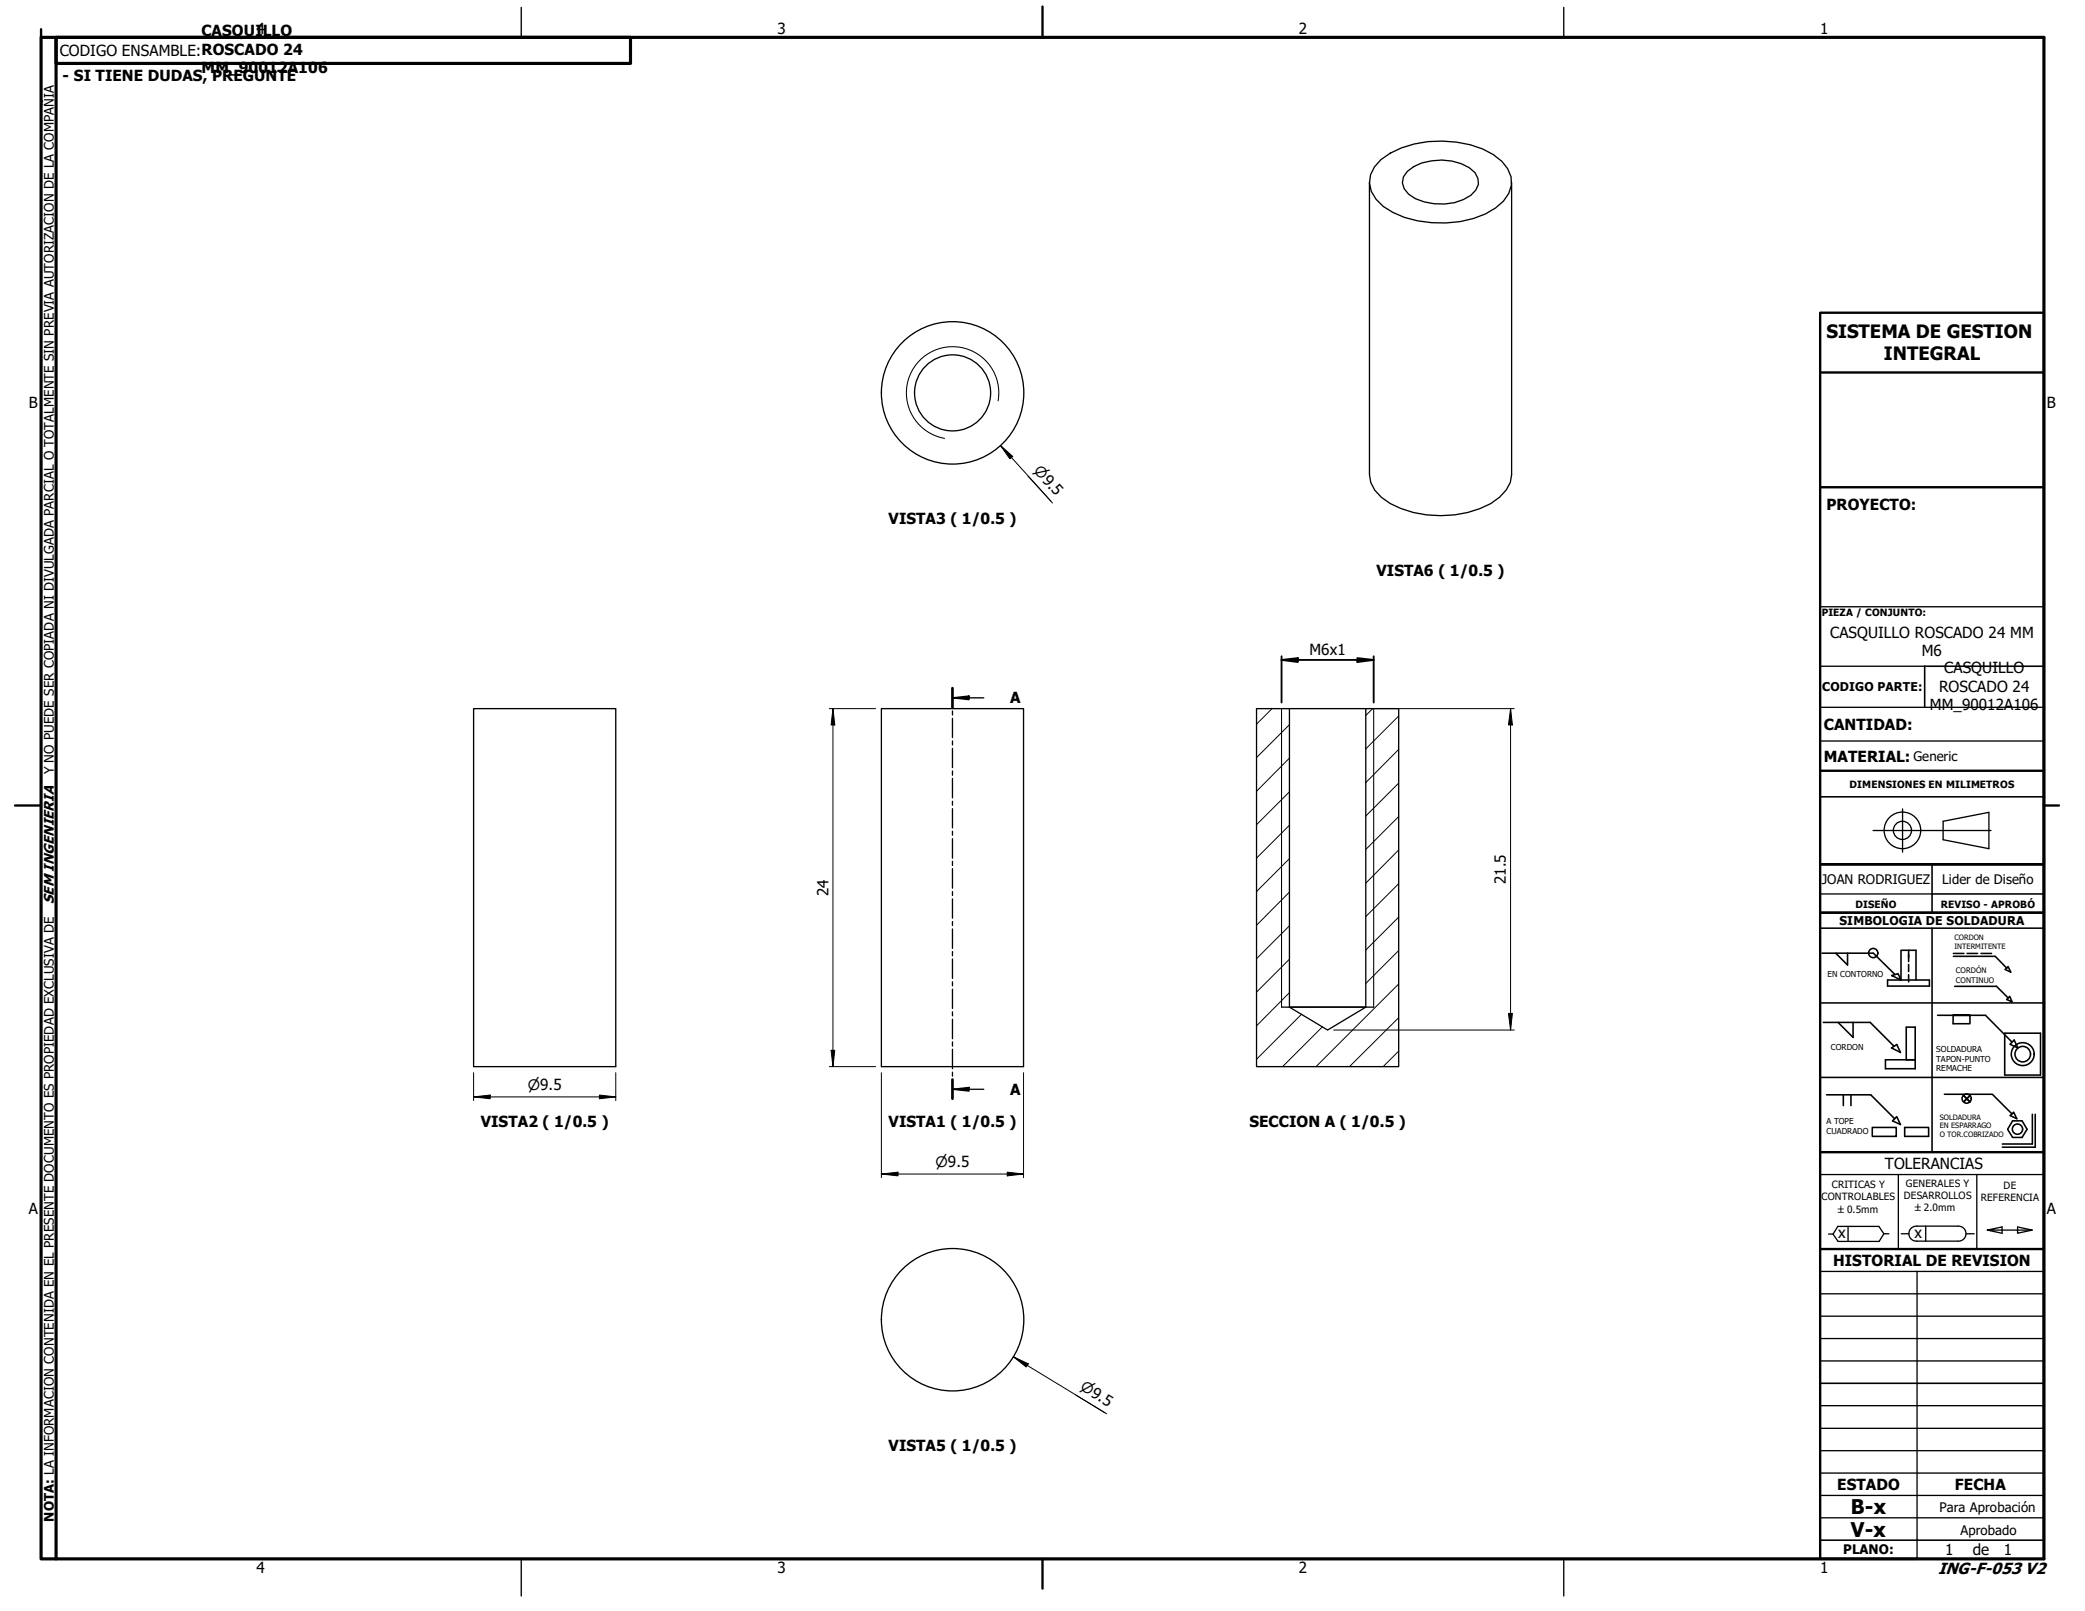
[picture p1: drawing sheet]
<svg xmlns="http://www.w3.org/2000/svg" width="279mm" height="216mm" viewBox="0 0 279 216" stroke-linecap="round" stroke-linejoin="round" font-family="sans-serif">
<!-- layer: Hatch (ISO) -->
<g fill="none" stroke="#000" stroke-width=".13">
<path d="M170.5 95l-2.1 2M172.8 97.1l-4.4 4.4M183.9 95l-.9 .9M187.4 96l-4.4 4.4M172.8 119.6l-4.4 4.4M172.8 115.1l-4.4 4.4M172.8 110.6l-4.4 4.4M172.8 106.1l-4.4 4.4M172.8 101.6l-4.4 4.4M187.4 118.4l-4.4 4.4M187.4 113.9l-4.4 4.5M187.4 109.4l-4.4 4.4"/>
<path d="M187.4 105l-4.4 4.4M187.4 100.4l-4.4 4.5M172.8 133l-4.4 4.5M172.8 128.6l-4.4 4.4M172.8 124.1l-4.4 4.4M174.4 135.9l-6 6.1M177.2 137.6l-5.3 5.3M187.4 136.4l-6.6 6.5M187.4 131.9l-11 11M187.4 127.4l-4.4 4.4M187.4 122.9l-4.4 4.4M187.4 140.9l-2.1 2"/>
</g>
<!-- layer: Visible (ISO) -->
<g fill="none" stroke="#000" stroke-width=".18">
<path d="M183.5 24.4v39.2a4.7 4.7 0 0 0 2.8 3.9 14.8 14.8 0 0 0 13.5 0 4.9 4.9 0 0 0 2.8-3.9v-39.2M185.1 21.4a13.5 13.5 0 0 1 10.1-2.4 10.6 10.6 0 0 1 6.1 2.6 3.6 3.6 0 0 1 .2 5.4 10.1 10.1 0 0 1-5.8 2.7 14.2 14.2 0 0 1-10.4-2 3.8 3.8 0 0 1-1.1-5.3zM188.6 23a6.5 6.5 0 0 1 4.6-1.6 6.2 6.2 0 0 1 4.5 1.7 1.98 1.98 0 0 1-.6 3.1 7.5 7.5 0 0 1-8.3-.2 1.94 1.94 0 0 1-.2-3zM63.5 95h19v47.9h-19zM118.1 95h19.1v47.9h-19.1zM168.4 95h4.4v40l5.1 3 5.1-3v-40h4.4v47.9h-19zM172.8 95h10.2M243.9 89.3h14M243.9 81.3h30M243.9 94.8h30M243.9 99.3h30M243.9 119.8h15"/>
<path d="M171.7 135h12.4M243.9 179.4h30M243.9 176.4h30M243.9 173.4h30M243.9 170.4h30M247.6 164.4v2M252.4 165.3l-.6 1.1h-5.5l-.7-1h-.6M253.1 165.3h-.7l-.6-.9h-5.5l-.7 1M254.8 165.3h1M256.9 166.3h5.5M256.9 164.3h5.5M256.9 164.3a1.01 1.01 0 0 0-1.1 1 1.01 1.01 0 0 0 1.1 1"/>
<path d="M256.9 170.4v38.5M258.1 164.3v2M262.4 164.3a1.01 1.01 0 0 1 1.1 1 1.01 1.01 0 0 1-1.1 1M263.5 165.3h1M266.3 164.9l2 .4v-.9l-2 .5h6M270.4 164.4l1.9 .5-1.9 .4zM243.9 182.4h30"/>
<circle cx="127.7" cy="52.7" r="5.1"/>
<circle cx="127.7" cy="52.7" r="9.5"/>
<circle cx="127.7" cy="176.9" r="9.5"/>
</g>
<!-- layer: Visible Narrow (ISO) -->
<path d="M133.7 53.7a6.2 6.2 0 0 0-5-7.1 6.2 6.2 0 0 0-7.1 5 6.2 6.2 0 0 0 5 7.1M171.7 95v40M184.1 95v40" fill="none" stroke="#000" stroke-width=".14"/>
<!-- layer: Section Line (ISO) -->
<g fill="none" stroke="#000" stroke-width=".18">
<path d="M127.6 93.5l2.3-.2v.5zM127.6 92.2v2.6M127.6 95.3v.5M127.6 96.3v2.5M127.6 99.3v.5M127.6 93.5h4.2M127.6 100.3v2.6M127.6 103.3v.6M127.6 104.3v2.6M127.6 107.4v.5M127.6 108.4v2.5M127.6 111.4v.5"/>
<path d="M127.6 112.4v2.6M127.6 115.4v.6M127.6 116.4v2.6M127.6 119.5v.5M127.6 120.5v2.5M127.6 123.5v.5M127.6 124.5v2.6M127.6 127.5v.6M127.6 128.5v2.6M127.6 131.6v.5M127.6 132.6v2.5M127.6 135.6v.5"/>
<path d="M127.6 136.6v2.6M127.6 139.6v.6M127.6 146l2.3-.3v.5zM127.6 140.6v2.6M127.6 143.7v.5M127.6 144.7v2.5M127.6 146h4.2"/>
</g>
<path d="M127.6 92.2v2.6M127.6 144.7v2.5" fill="none" stroke="#000" stroke-width=".35"/>
<path d="M127.6 93.5l2.3-.2v.5zM127.6 146l2.3-.3v.5z" fill="#000"/>
<!-- layer: Border (ANSI) -->
<path d="M5.5 5h268.4v203.9h-268.4zM7.5 5h77v3.5h-77zM7.5 5v203.9" fill="none" stroke="#000" stroke-width=".42"/>
<!-- layer: Border (ISO) -->
<path d="M5.5 3.9v1.1M139.7 .9v4.1M2 107.9h3.5M273.9 107.9h2M139.7 208.9v4" fill="none" stroke="#000" stroke-width=".32"/>
<!-- layer: Border (ANSI) -->
<path d="M69.8 1v4M209.5 1v4M69.8 208.9v5M209.5 208.9v5" fill="none" stroke="#000" stroke-width=".18"/>
<!-- layer: Title (ISO) -->
<path d="M243.9 49.9h30M243.9 65.3v-23.4h30v164.5M243.9 65.3v57M243.9 65.3h30M243.9 103.3h30M273.9 115.8h-30h30M243.9 122.3v32.1h30M243.9 122.3h30M243.9 154.4v54.5h13M243.9 167.4h30" fill="none" stroke="#000" stroke-width=".32"/>
<!-- layer: Title (ANSI) -->
<g fill="none" stroke="#000" stroke-width=".21">
<path d="M273.9 89.3h-16v5.5M243.9 106.8h30M258.9 119.8h15M258.9 115.8v6.5M243.9 122.3h30h-29.7M243.9 124.4h30M243.9 134.4h30M244.2 127.7h6.8l2.9 2.9M244.3 137h6.3l3.2 3.2M246 127.7l1.6 1.6v-1.6M246.3 137l2 2v-2M252.9 131.3h5.7v.9h-5.7z"/>
<path d="M253.5 130.7l.9-.2 .3 .8zM254.7 131.3v-3.9h2.1v3.9M255.8 127.4v1.5M255.8 129.3v.9M255.8 130.6v1M258.9 124.4v30M259.6 136.1h6.5l3.5 3.6M261.7 136.1v1.1h2.3v-1.1h-2.3h2.3M261.8 127.8h1.4M261.8 128.2h5.6l1.5 1.6M261.9 132.2h5.6l1.6 1.5M263.6 127.8h1.4"/>
<path d="M265.5 127.8h1.4M268.6 138.5h4.8v5.6h-4.8zM269.1 129.5l.4 .8-.8-.4zM269.3 133.5l.3 .8-.7-.4zM269.9 139.4l.5 1-1.1-.5zM243.9 144.4h30M244.8 146.7h5.9l3.2 3.2M247 146.7v1.5M248 146.7v1.5M250.9 151.1h3.2v1.2h-3.2zM253.5 140.4l.7-.4 .5 1zM254.2 149.6l.5 1.1-1.1-.5z"/>
<path d="M255.2 151.1h3.2v1.2h-3.2zM255.4 142v-4.3h1.2v5.5h-3.9v-1.2h3.9M260.6 146.6h6.4l2.6 2.7M263.1 146.8l.9 .9M264 146.8l-.9 .9 .9-.9M269.4 149.5l.4-.5 .5 .9zM269.7 150.2h1.3l.6 1.1-.6 1.1h-1.3l-.7-1.1zM272.3 149.3v4h-4M272.7 149.3v4.4h-4.4M243.9 185.4h30M243.9 206.4h30"/>
<circle cx="251" cy="127.7" r=".62"/>
<circle cx="263.5" cy="147.2" r=".62"/>
<circle cx="270.4" cy="151.3" r=".69"/>
<circle cx="271.1" cy="141.3" r="1.53"/>
<circle cx="271.1" cy="141.3" r="1.04"/>
</g>
<g fill="none" stroke="#000" stroke-width=".18">
<path d="M260.4 110.1l6.1-1.2v4.8l-6.1-1.2zM243.9 157.4h30M254.4 157.4v10M264.9 157.4v10M243.9 191.4h30M243.9 194.4h30M243.9 188.4h30M243.9 197.4h30M243.9 203.4h30M243.9 200.4h30"/>
<circle cx="254.9" cy="111.3" r="2.45"/>
<circle cx="254.9" cy="111.3" r="1.22"/>
</g>
<!-- layer: Centerline (ANSI) -->
<path d="M251 111.3h15.8M255 108.4v5.8" fill="none" stroke="#000" stroke-width=".18"/>
<!-- layer: Dimension (ISO) -->
<g fill="none" stroke="#000" stroke-width=".13">
<path d="M134.1 59.7l1.6 1.5-.4 .3zM134.1 59.7l6.9 7.7M137.8 63.8l3 3.4M111.1 95h6.2M111.6 95l.3 2.2h-.5zM111.6 95v47.9M183.8 95h19.1M202.4 95l.3 2.2h-.6zM202.4 95v43M178.7 138h24.2M202.1 135.8h.6l-.3 2.2zM63.5 147l2.2-.2v.4z"/>
<path d="M63.5 147h19M63.5 143.8v3.7M80.3 146.8l2.2 .2-2.2 .2zM82.5 143.8v3.7M111.1 142.9h6.2M111.4 140.8h.5l-.3 2.1zM118.1 157.3l2.2-.2v.5zM118.1 157.3h19.1M118.1 143.8v14M135 157.1l2.2 .2-2.2 .3zM137.2 143.8v14M135.8 181.8l2 1-.3 .4z"/>
<path d="M135.8 181.8l12.5 7.7M144.2 187l3.9 2.3"/>
</g>
<path d="M134.1 59.7l1.6 1.5-.4 .3zM111.6 95l.3 2.2h-.5zM202.4 95l.3 2.2h-.6zM202.1 135.8h.6l-.3 2.2zM63.5 147l2.2-.2v.4zM80.3 146.8l2.2 .2-2.2 .2zM111.4 140.8h.5l-.3 2.1zM118.1 157.3l2.2-.2v.5zM135 157.1l2.2 .2-2.2 .3zM135.8 181.8l2 1-.3 .4z" fill="#000"/>
<!-- layer: Symbol (ISO) -->
<path d="M171.7 88.4l2.2-.2v.5zM171.7 88.4h12.4M171.7 87.9v6.3M181.9 88.2l2.2 .2-2.2 .3zM184.1 87.9v6.3" fill="none" stroke="#000" stroke-width=".25"/>
<path d="M171.7 88.4l2.2-.2v.5zM181.9 88.2l2.2 .2-2.2 .3z" fill="#000"/>
<g font-size="2.7">
<text x="248" y="202.9">B-x</text>
<text x="248" y="205.9">V-x</text>
</g>
<g font-size="2.5">
<text x="244.8" y="45.3">SISTEMA DE GESTION</text>
<text x="252.4" y="48.3">INTEGRAL</text>
</g>
<text font-size="2.2" x="259.7" y="210.9">ING-F-053 V2</text>
<g font-size="2">
<text x="27" y="4.9">CASQUI4LLO</text>
<text x="104.2" y="4.6">3</text>
<text x="174.1" y="4.6">2</text>
<text x="243.9" y="4.6">1</text>
<text x="8" y="7.5">CODIGO ENSAMBLE:ROSCADO 24</text>
<text x="8.4" y="10.9">- SI TIENE DUDAS, PREGUNTE</text>
<text x="27" y="9.8">MM_90012A106</text>
<text x="3.9" y="54.7">B</text>
<text x="274.3" y="54.7">B</text>
<text x="119.1" y="70.2">VISTA3 ( 1/0.5 )</text>
<text x="244.8" y="68.3">PROYECTO:</text>
<text x="184.5" y="77.2">VISTA6 ( 1/0.5 )</text>
<text x="175.5" y="87.8">M6x1</text>
<text x="245.3" y="85.5">CASQUILLO ROSCADO 24 MM</text>
<text x="257.5" y="87.9">M6</text>
<text x="135.4" y="94.3">A</text>
<text x="258.6" y="95.1">MM_90012A106</text>
<text x="259.9" y="92.7">ROSCADO 24</text>
<text x="260.5" y="90.2">CASQUILLO</text>
<text x="244.4" y="97.8">CANTIDAD:</text>
<text x="244.4" y="102.1">MATERIAL:</text>
<text x="201.8" y="118.5" transform="rotate(-90 201.8 118.5)">21.5</text>
<text x="111" y="120.1" transform="rotate(-90 111 120.1)">24</text>
<text x="135.4" y="146.7">A</text>
<text x="64.4" y="151">VISTA2 ( 1/0.5 )</text>
<text x="119.1" y="151">VISTA1 ( 1/0.5 )</text>
<text x="167.4" y="151">SECCION A ( 1/0.5 )</text>
<text x="252.6" y="156.7">TOLERANCIAS</text>
<text x="3.8" y="162.7">A</text>
<text x="246.3" y="165.9">x</text>
<text x="256.5" y="165.9">x</text>
<text x="274.3" y="162.7">A</text>
<text x="245.6" y="169.7">HISTORIAL DE REVISION</text>
<text x="119.1" y="194.5">VISTA5 ( 1/0.5 )</text>
<text x="246.2" y="199.6">ESTADO</text>
<text x="262" y="199.6">FECHA</text>
<text x="260.7" y="208.5">1</text>
<text x="264.4" y="208.5">de</text>
<text x="268.5" y="208.5">1</text>
<text x="34.4" y="210.8">4</text>
<text x="104.2" y="210.8">3</text>
<text x="174.1" y="210.8">2</text>
<text x="243.9" y="210.8">1</text>
</g>
<g font-size="1.9">
<text x="138.5" y="63.2" transform="rotate(48 138.5 63.2)">⌀9.5</text>
<text x="7.2" y="121.1" transform="rotate(-90 7.2 121.1)">SEM INGENIERIA</text>
<text x="70.7" y="146">⌀9.5</text>
<text x="125.4" y="156.4">⌀9.5</text>
<text x="144.7" y="186.2" transform="rotate(31 144.7 186.2)">⌀9.5</text>
</g>
<g font-size="1.8">
<text x="256.4" y="102">Generic</text>
<text x="7.2" y="103.8" transform="rotate(-90 7.2 103.8)">Y NO PUEDE SER COPIADA NI DIVULGADA PARCIAL O TOTALMENTE SIN PREVIA AUTORIZACION DE LA COMPAÑIA</text>
<text x="244.1" y="118.5">JOAN RODRIGUEZ</text>
<text x="260.3" y="118.5">Lider de Diseño</text>
<text x="7.2" y="203.9" transform="rotate(-90 7.2 203.9)">NOTA: LA INFORMACION CONTENIDA EN EL PRESENTE DOCUMENTO ES PROPIEDAD EXCLUSIVA DE</text>
<text x="259.9" y="202.7">Para Aprobación</text>
<text x="247" y="208.3">PLANO:</text>
<text x="262.7" y="205.8">Aprobado</text>
</g>
<g font-size="1.6">
<text x="244.2" y="92.6">CODIGO PARTE:</text>
<text x="246.5" y="123.9">SIMBOLOGIA DE SOLDADURA</text>
</g>
<g font-size="1.3">
<text x="244.1" y="82.6">PIEZA / CONJUNTO:</text>
<text x="247.8" y="105.6">DIMENSIONES EN MILIMETROS</text>
<text x="248.6" y="121.7">DISEÑO</text>
<text x="260.1" y="121.7">REVISO - APROBÓ</text>
<text x="244.1" y="160.9">CONTROLABLES</text>
<text x="245.5" y="159.2">CRITICAS Y</text>
<text x="255.1" y="160.7">DESARROLLOS</text>
<text x="255.4" y="159.1">GENERALES Y</text>
<text x="265.4" y="160.9">REFERENCIA</text>
<text x="268.5" y="159.3">DE</text>
<text x="246.3" y="162.5">±0.5mm</text>
<text x="256.6" y="162.3">±2.0mm</text>
</g>
<g font-size="1.1">
<text x="244.9" y="130.9">EN CONTORNO</text>
<text x="245.4" y="140.7">CORDON</text>
<text x="259.5" y="141">SOLDADURA</text>
<text x="259.5" y="142.3">TAPON-PUNTO</text>
<text x="259.5" y="143.6">REMACHE</text>
<text x="244.8" y="150.6">A TOPE</text>
<text x="244.8" y="151.9">CUADRADO</text>
</g>
<g font-size="1">
<text x="261.9" y="126">CORDON</text>
<text x="261.9" y="127.2">INTERMITENTE</text>
<text x="262.1" y="130.4">CORDÓN</text>
<text x="262.1" y="131.7">CONTINUO</text>
<text x="259.9" y="150">SOLDADURA</text>
<text x="259.9" y="151.2">EN ESPARRAGO</text>
<text x="259.9" y="152.4">O TOR.COBRIZADO</text>
</g>
</svg>
